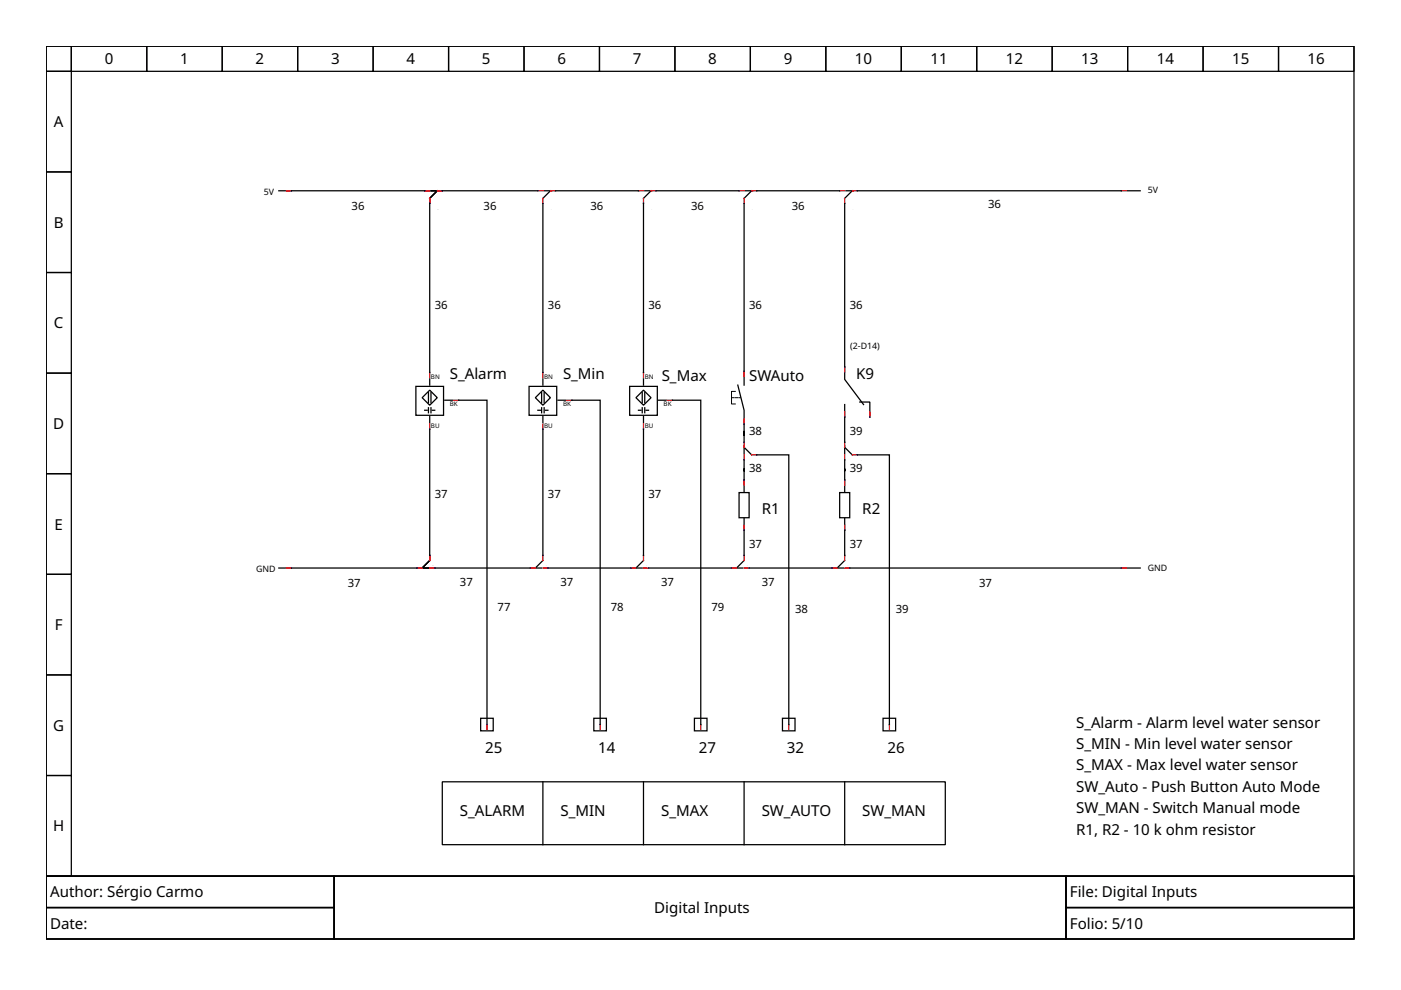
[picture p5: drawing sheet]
<svg xmlns="http://www.w3.org/2000/svg" width="297mm" height="210mm" viewBox="0 0 297 210" stroke-linecap="round" stroke-linejoin="round" font-family="sans-serif">
<g fill="none" stroke="#000" stroke-width=".27">
<path d="M9.8 9.8h277.3v176h-277.3zM9.8 9.8h5.3v5.3h-5.3zM9.8 15.1h5.3v21.4h-5.3zM15.1 9.8h16v5.3h-16zM31.1 9.8h16v5.3h-16zM47.1 9.8h16v5.3h-16zM63.1 9.8h16v5.3h-16zM79.1 9.8h16v5.3h-16zM95.1 9.8h16v5.3h-16zM111.1 9.8h16v5.3h-16zM127.1 9.8h16v5.3h-16zM143.1 9.8h16v5.3h-16z"/>
<path d="M159.1 9.8h16v5.3h-16zM175.1 9.8h16v5.3h-16zM191.1 9.8h16v5.3h-16zM207.1 9.8h16v5.3h-16zM223.1 9.8h16v5.3h-16zM239.1 9.8h16v5.3h-16zM255.1 9.8h16v5.3h-16zM271.1 9.8h16v5.3h-16zM9.8 36.5h5.3v21.3h-5.3zM9.8 57.8h5.3v21.3h-5.3zM179.4 40.5h1.6M180.7 40.5l-1.6 1.6"/>
<path d="M9.8 79.1h5.3v21.3h-5.3zM157.8 79v2.7M133.5 81.9h5.9v6.2h-5.9zM134.8 84.3l1.6-1.6 1.6 1.6-1.6 1.6zM135.4 87h.5M136.2 83.3v2.1M136.2 86.5v1M136.4 80.3v1.4M136.4 88.3v1.4M136.7 83.3v2.1M136.7 86.5v1M137 87h.5"/>
<path d="M139.6 84.9h1.6M156.4 81.7l1.4 5.3v2.7M157.8 94.6v1.6M157.8 94.8l1.6 1.6M179.1 94.6v1.6M179.1 94.8l1.6 1.6M9.8 100.4h5.3v21.4h-5.3zM91.1 118.8l-1.6 1.6M115.1 118.8l-1.6 1.6M136.4 118.8l-1.6 1.6M157.8 101.8v10.6M9.8 121.8h5.3v21.3h-5.3z"/>
<path d="M89.2 120.4h1.6M113.2 120.4h1.6M134.6 120.4h1.6M239.1 120.4h2.6M9.8 143.1h5.3v21.3h-5.3zM9.8 164.4h5.3v21.4h-5.3zM93.8 165.8h106.6v13.3h-106.6zM115.1 165.8v13.3M136.4 165.8v13.3M157.8 165.8v13.3M179.1 165.8v13.3M9.8 185.8h277.3v13.3h-277.3z"/>
<path d="M9.8 185.8h61v6.6h-61zM9.8 192.4h61v6.7h-61zM70.8 185.8h155.2v13.3h-155.2zM226 185.8h61.1v6.6h-61.1zM226 192.4h61.1v6.7h-61.1z"/>
</g>
<g fill="none" stroke="#f00" stroke-width=".27">
<path d="M178 40.5h1.1M179.1 42.1v1M180.7 40.5h1.1M136.4 79v1.1M157.8 78.7v1.1M136.4 89.9v1.1M141.5 84.9h1.1M157.8 88.9v1M157.8 93.8v1M157.8 96.4v1.1M159.4 96.4h1M179.1 93.8v1"/>
<path d="M179.1 96.4v1.1M180.7 96.4h1.1M91.1 117.8v1M115.1 117.8v1M136.4 117.8v1M88.4 120.4h1.1M91.1 120.4h1.1M112.4 120.4h1.1M115.1 120.4h1.1M133.8 120.4h1M136.4 120.4h1.1M237.7 120.4h1.1"/>
</g>
<g fill="none" stroke="#00f" stroke-width=".27">
<path d="M178 40.5h.1M179.1 43.1h.1M181.8 40.5h.1M136.4 79h.1M157.8 78.7h.1M136.4 91h.1M142.6 84.9h.1M157.8 97.5h.1M157.8 93.8h.1M157.8 89.9h.1M160.4 96.4h.1M179.1 97.5h.1"/>
<path d="M179.1 93.8h.1M181.8 96.4h.1M91.1 117.8h.1M115.1 117.8h.1M136.4 117.8h.1M88.4 120.4h.1M92.2 120.4h.1M112.4 120.4h.1M116.2 120.4h.1M133.8 120.4h.1M137.5 120.4h.1M237.7 120.4h.1"/>
</g>
<path d="M155.1 84.3h1.9" fill="none" stroke="#000" stroke-width=".21" stroke-dasharray=".5 .3"/>
<path d="M155.9 83h-.8v2.7h.8" fill="none" stroke="#000" stroke-width=".21"/>
<path d="M156.7 104.4h2.1v5.4h-2.1z" fill-rule="evenodd" fill="#fff" stroke="#000" stroke-width=".27"/>
<g fill="none" stroke="#f00" stroke-width=".27">
<path d="M90 40.5h1.1M91.1 42.1v1M92.7 40.5h1.1M114 40.5h1.1M115.1 42.1v1M116.7 40.5h1.1M135.4 40.5h1M136.4 42.1v1M138 40.5h1.1M156.7 40.5h1.1M157.8 42.1v1M159.4 40.5h1"/>
<path d="M237.7 40.5h1.1M91.1 79v1.1M179.1 77.8v1M91.1 89.9v1.1M96.2 84.9h1M179.1 87.4v1M184.4 87.4v1M91.1 117.8v1M157.8 101.8v1M157.8 111.4v1M157.8 117.8v1M88.4 120.4h1.1"/>
<path d="M91.1 120.4h1.1M155.1 120.4h1.1M157.8 120.4h1M103.3 153.6v1.1M127.2 153.6v1.1M148.6 153.6v1.1M167.2 153.6v1.1"/>
</g>
<g fill="none" stroke="#00f" stroke-width=".27">
<path d="M90 40.5h.1M91.1 43.1h.1M93.8 40.5h.1M114 40.5h.1M115.1 43.1h.1M117.8 40.5h.1M135.4 40.5h.1M136.4 43.1h.1M139.1 40.5h.1M156.7 40.5h.1M157.8 43.1h.1M160.4 40.5h.1"/>
<path d="M237.7 40.5h.1M91.1 79h.1M179.1 77.8h.1M91.1 91h.1M97.2 84.9h.1M179.1 88.4h.1M184.4 88.4h.1M91.1 117.8h.1M157.8 101.8h.1M157.8 112.4h.1M157.8 117.8h.1M88.4 120.4h.1"/>
<path d="M92.2 120.4h.1M155.1 120.4h.1M158.8 120.4h.1M103.3 153.6h.1M127.2 153.6h.1M148.6 153.6h.1M167.2 153.6h.1"/>
</g>
<g fill="none" stroke="#000" stroke-width=".27">
<path d="M91.4 40.5h1.6M92.7 40.5l-1.6 1.6M115.4 40.5h1.6M116.7 40.5l-1.6 1.6M136.7 40.5h1.6M138 40.5l-1.6 1.6M158 40.5h1.6M159.4 40.5l-1.6 1.6M239.1 40.5h2.6M179.1 77.8v2.6l4 5.4M88.2 81.9h5.8v6.2h-5.8zM89.5 84.3l1.6-1.6 1.6 1.6-1.6 1.6z"/>
<path d="M90 87h.6M90.8 83.3v2.1M90.8 86.5v1M91.1 80.3v1.4M91.1 88.3v1.4M91.4 83.3v2.1M91.4 86.5v1M91.6 87h.6M94.3 84.9h1.6M179.1 85.8v2.6M182.3 85.2h2.1v3.2M91.1 118.8l-1.6 1.6"/>
<path d="M157.8 118.8l-1.6 1.6M179.1 101.8v10.6M89.2 120.4h1.6M155.9 120.4h1.6M101.9 152.3h2.7v2.7h-2.7zM125.9 152.3h2.7v2.7h-2.7zM147.2 152.3h2.7v2.7h-2.7zM165.9 152.3h2.7v2.7h-2.7z"/>
</g>
<path d="M178 104.4h2.2v5.4h-2.2z" fill-rule="evenodd" fill="#fff" stroke="#000" stroke-width=".27"/>
<g fill="none" stroke="#f00" stroke-width=".27">
<path d="M60.7 40.5h1.1M90 40.5h1.1M91.1 42.1v1M92.7 40.5h1.1M115.1 79v1.1M115.1 89.9v1.1M120.2 84.9h1M179.1 101.8v1M179.1 111.4v1M179.1 117.8v1M60.7 120.4h1.1M176.4 120.4h1.1"/>
<path d="M179.1 120.4h1.1M188.6 153.6v1.1"/>
</g>
<g fill="none" stroke="#00f" stroke-width=".27">
<path d="M61.8 40.5h.1M90 40.5h.1M91.1 43.1h.1M93.8 40.5h.1M115.1 79h.1M115.1 91h.1M121.2 84.9h.1M179.1 101.8h.1M179.1 112.4h.1M179.1 117.8h.1M61.8 120.4h.1M176.4 120.4h.1"/>
<path d="M180.2 120.4h.1M188.6 153.6h.1"/>
</g>
<g fill="none" stroke="#000" stroke-width=".27">
<path d="M90 40.5h-30.9M91.1 43.1v35.9M91.4 40.5h1.6M92.7 40.5l-1.6 1.6M93.8 40.5h20.2M115.1 43.1v35.9M117.8 40.5h17.6M136.4 43.1v35.9M139.1 40.5h17.6M157.8 43.1v35.6M160.4 40.5h17.6M179.1 43.1v34.7"/>
<path d="M181.8 40.5h55.9M91.1 91v26.8M97.2 84.9h6.1v68.7M112.2 81.9h5.8v6.2h-5.8zM113.5 84.3l1.6-1.6 1.6 1.6-1.6 1.6zM114 87h.6M114.8 83.3v2.1M114.8 86.5v1M115.1 80.3v1.4M115.1 88.3v1.4M115.1 91v26.8M115.4 83.3v2.1"/>
<path d="M115.4 86.5v1M115.6 87h.6M118.3 84.9h1.6M121.2 84.9h6v68.7M136.4 91v26.8M142.6 84.9h6v68.7M157.8 97.5v4.3M157.8 89.9v3.9M160.4 96.4h6.8v57.2M179.1 88.4v5.4M179.1 97.5v4.3M181.8 96.4h6.8v57.2"/>
<path d="M157.8 112.4v5.4M179.1 112.4v5.4M179.1 118.8l-1.6 1.6M59.1 120.4h29.3M92.2 120.4h20.2M116.2 120.4h17.6M137.5 120.4h17.6M158.8 120.4h17.6M177.2 120.4h1.6M180.2 120.4h57.5M187.2 152.3h2.7v2.7h-2.7z"/>
</g>
<g font-size="3.2">
<text x="22.2" y="13.7">0</text>
<text x="38.2" y="13.7">1</text>
<text x="54.2" y="13.7">2</text>
<text x="70.2" y="13.7">3</text>
<text x="86.2" y="13.7">4</text>
<text x="102.2" y="13.7">5</text>
<text x="118.2" y="13.7">6</text>
<text x="134.2" y="13.7">7</text>
<text x="150.2" y="13.7">8</text>
<text x="166.2" y="13.7">9</text>
<text x="181.3" y="13.7">10</text>
<text x="197.3" y="13.7">11</text>
<text x="213.3" y="13.7">12</text>
<text x="229.3" y="13.7">13</text>
<text x="245.2" y="13.7">14</text>
<text x="261.2" y="13.7">15</text>
<text x="277.2" y="13.7">16</text>
<text x="11.4" y="27">A</text>
<text x="11.4" y="48.3">B</text>
<text x="11.4" y="69.6">C</text>
<text x="95.4" y="80.5">S_Alarm</text>
<text x="119.4" y="80.5">S_Min</text>
<text x="140.3" y="80.9">S_Max</text>
<text x="158.8" y="80.9">SWAuto</text>
<text x="181.5" y="80.4">K9</text>
<text x="11.3" y="91">D</text>
<text x="11.6" y="112.3">E</text>
<text x="161.5" y="109">R1</text>
<text x="182.8" y="109">R2</text>
<text x="11.6" y="133.6">F</text>
<text x="11.3" y="155">G</text>
<text x="228.1" y="154.3">S_Alarm - Alarm level water sensor</text>
<text x="102.8" y="159.6">25</text>
<text x="126.8" y="159.6">14</text>
<text x="148.2" y="159.6">27</text>
<text x="166.8" y="159.6">32</text>
<text x="188.2" y="159.6">26</text>
<text x="228.1" y="158.8">S_MIN - Min level water sensor</text>
<text x="228.1" y="163.4">S_MAX - Max level water sensor</text>
<text x="228.1" y="167.9">SW_Auto - Push Button Auto Mode</text>
<text x="97.5" y="173">S_ALARM</text>
<text x="118.8" y="173">S_MIN</text>
<text x="140.2" y="173">S_MAX</text>
<text x="161.5" y="173">SW_AUTO</text>
<text x="182.8" y="173">SW_MAN</text>
<text x="228.1" y="172.4">SW_MAN - Switch Manual mode</text>
<text x="11.3" y="176.3">H</text>
<text x="228.1" y="177">R1, R2 - 10 k ohm resistor</text>
<text x="10.6" y="190.3">Author: Sérgio Carmo</text>
<text x="226.8" y="190.3">File: Digital Inputs</text>
<text x="10.6" y="197">Date:</text>
<text x="138.7" y="193.6">Digital Inputs</text>
<text x="226.8" y="197">Folio: 5/10</text>
</g>
<g font-size="2.4">
<text x="74.5" y="44.4">36</text>
<text x="102.5" y="44.4">36</text>
<text x="125.2" y="44.4">36</text>
<text x="146.5" y="44.4">36</text>
<text x="167.9" y="44.4">36</text>
<text x="209.5" y="44.2">36</text>
<text x="92.2" y="65.5">36</text>
<text x="116.2" y="65.5">36</text>
<text x="137.5" y="65.5">36</text>
<text x="158.8" y="65.5">36</text>
<text x="180.2" y="65.5">36</text>
<text x="158.8" y="92.2">38</text>
<text x="180.2" y="92.2">39</text>
<text x="158.8" y="100.2">38</text>
<text x="180.2" y="100.2">39</text>
<text x="92.2" y="105.5">37</text>
<text x="116.2" y="105.5">37</text>
<text x="137.5" y="105.5">37</text>
<text x="158.8" y="116.2">37</text>
<text x="180.2" y="116.2">37</text>
<text x="73.7" y="124.4">37</text>
<text x="97.5" y="124.2">37</text>
<text x="118.8" y="124.2">37</text>
<text x="140.2" y="124.2">37</text>
<text x="161.5" y="124.2">37</text>
<text x="207.6" y="124.4">37</text>
<text x="105.5" y="129.5">77</text>
<text x="129.5" y="129.5">78</text>
<text x="150.8" y="129.5">79</text>
<text x="168.6" y="130">38</text>
<text x="189.9" y="130">39</text>
</g>
<g font-size="1.9">
<text x="55.9" y="41.3">5V</text>
<text x="243.3" y="41">5V</text>
<text x="180.3" y="74">(2-D14)</text>
<text x="54.3" y="121.2">GND</text>
<text x="243.3" y="121">GND</text>
</g>
<g font-size="1.3">
<text x="91.4" y="80.3">BN</text>
<text x="115.4" y="80.3">BN</text>
<text x="136.7" y="80.3">BN</text>
<text x="95.4" y="86.2">BK</text>
<text x="119.4" y="86.2">BK</text>
<text x="140.7" y="86.2">BK</text>
<text x="91.4" y="90.7">BU</text>
<text x="115.4" y="90.7">BU</text>
<text x="136.7" y="90.7">BU</text>
</g>
</svg>
